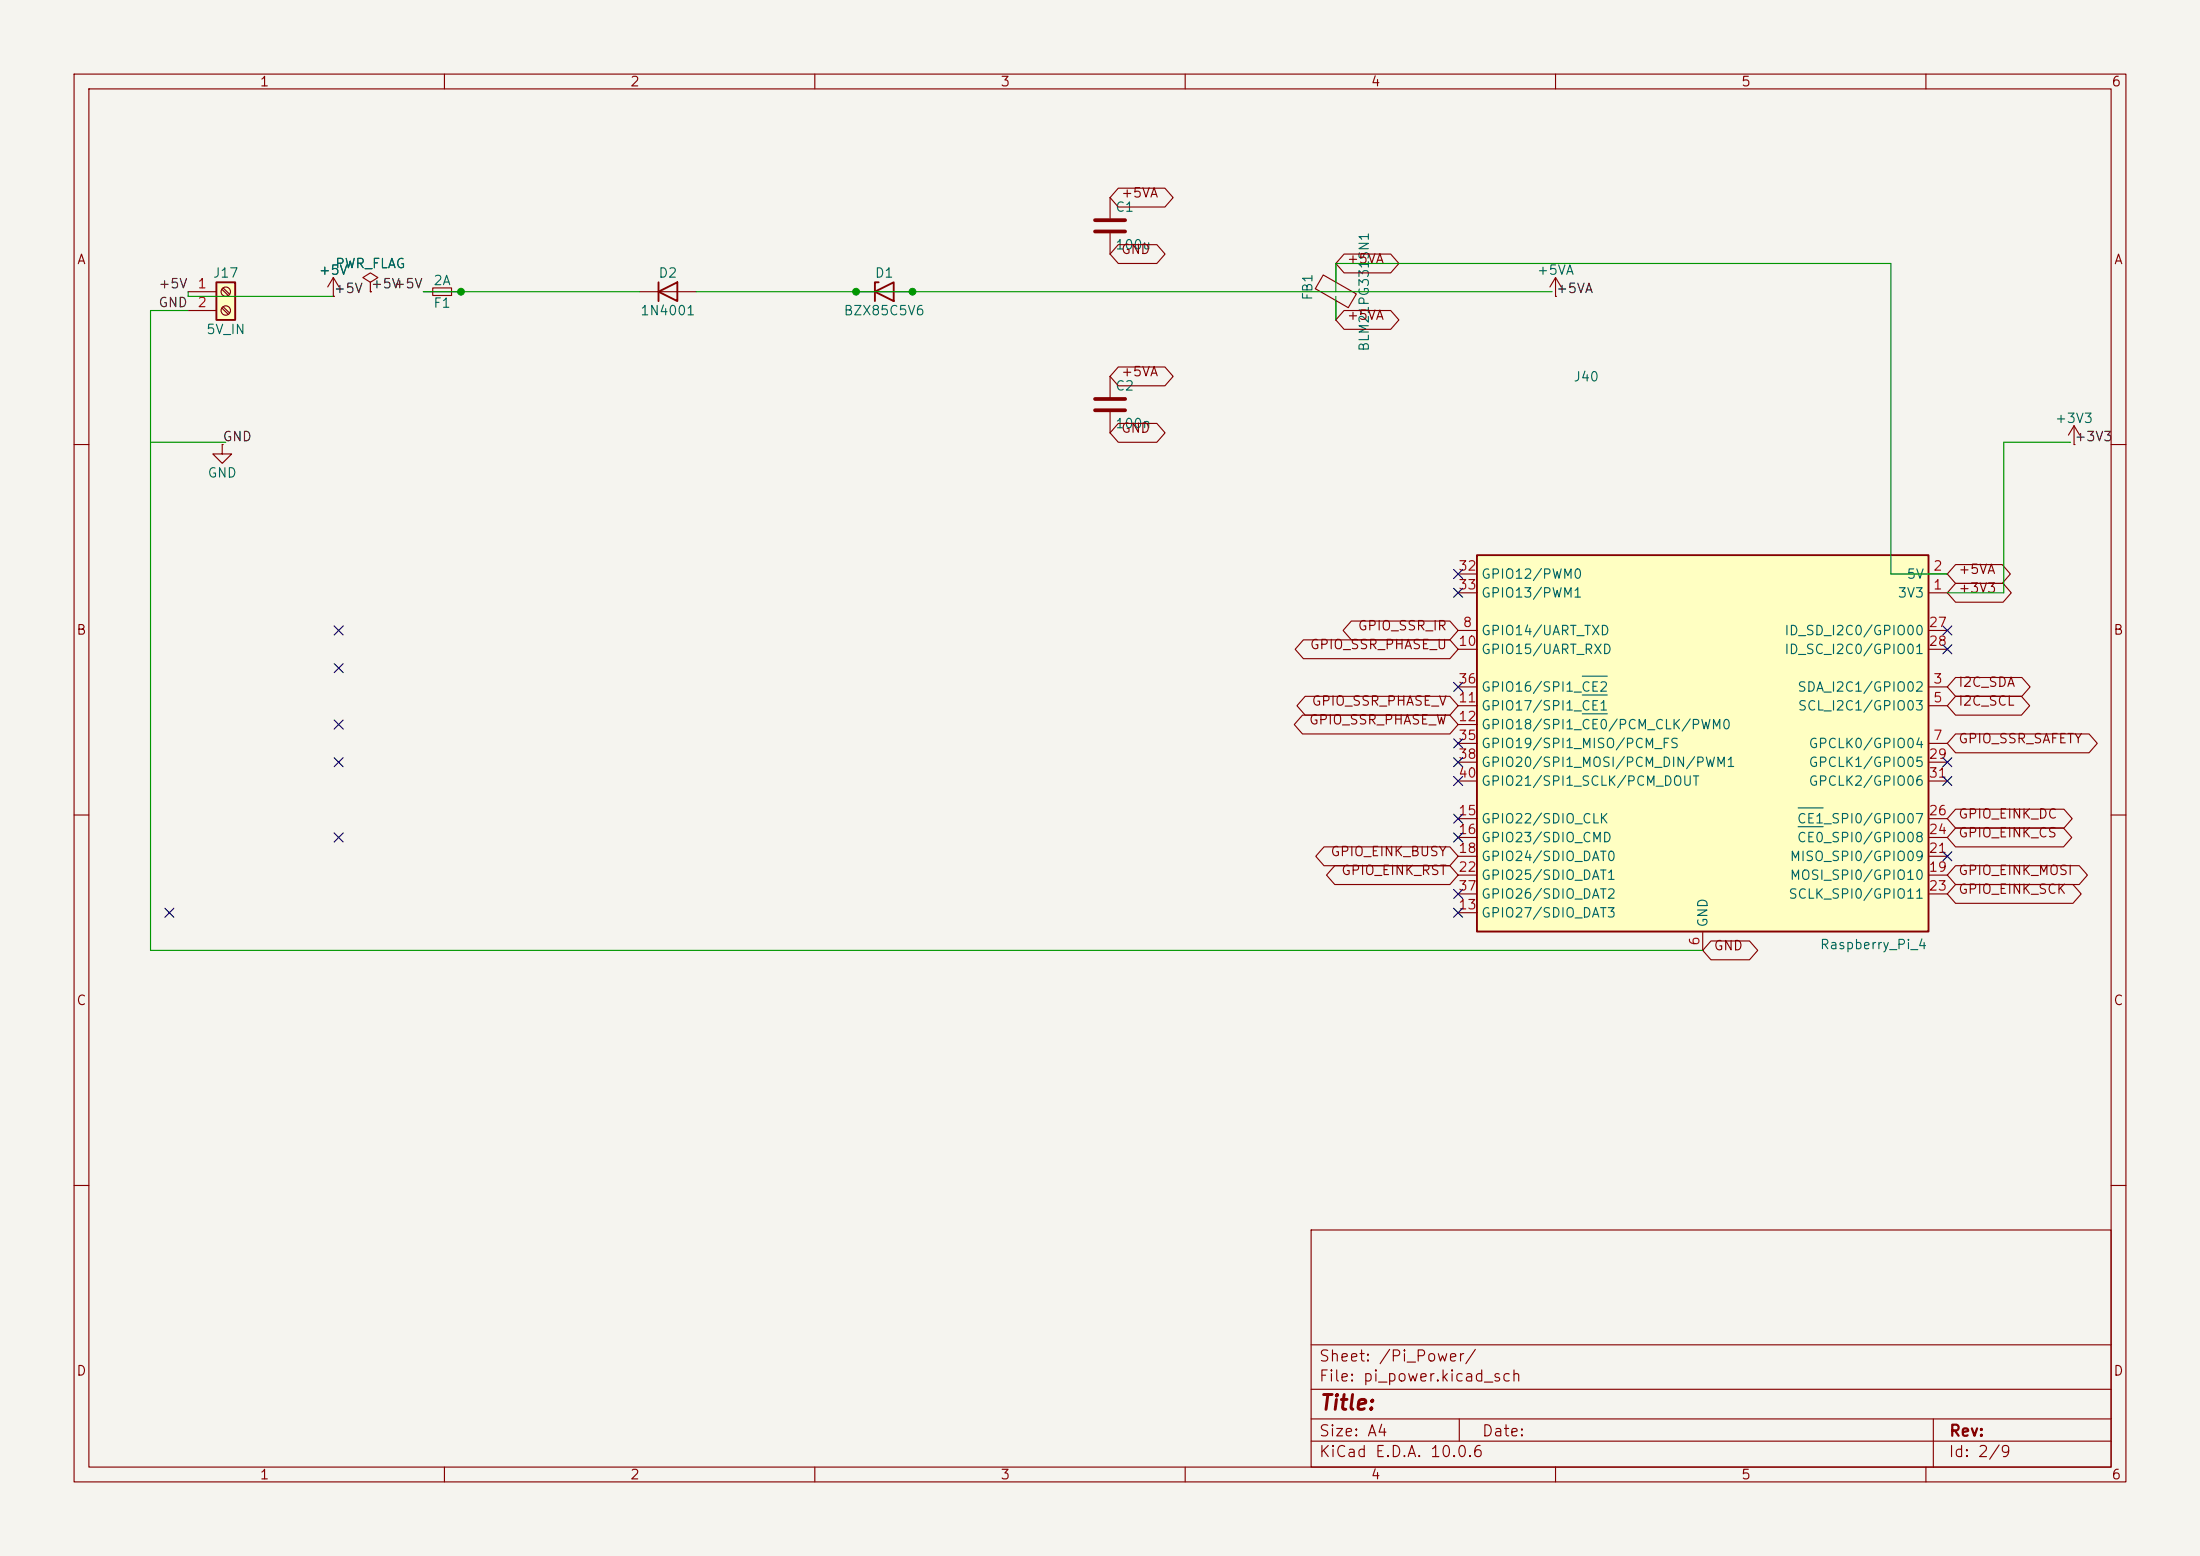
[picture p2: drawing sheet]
<svg xmlns="http://www.w3.org/2000/svg" width="297mm" height="210mm" viewBox="0 0 297 210" stroke-linecap="round" stroke-linejoin="round" font-family="sans-serif">
<path d="M0 0h297v210h-297z" fill="#f5f4ef" stroke="#f5f4ef" stroke-width=".14"/>
<g fill="none" stroke="#840000" stroke-width=".15">
<path d="M10 10h277v190h-277zM12 12h273v186h-273zM60 10v2M110 10v2M160 10v2M210 10v2M260 10v2M45 37.5l-.8 1.2M45 37.5l.8 1.2M45 37.5v2.5M115.6 39.4h7.6M149.9 26.7v2.8"/>
<path d="M149.9 31.5v2.8M45 40h.1M10 60h2M30 60v1.3h1.3l-1.3 1.2-1.3-1.2h1.3M30 60h.1M285 60h2M10 110h2M285 110h2M10 160h2M177 166h108v32h-108zM285 160h2M60 198v2"/>
<path d="M110 198v2M160 198v2M177 194.5h108M177 191.5h108M177 187.5h108M177 181.5h108M197 191.5v3M210 198v2M260 198v2M261 191.5v6.5"/>
</g>
<path d="M147.8 29.7h4.1M147.8 31.2h4.1" fill="none" stroke="#840000" stroke-width=".51"/>
<path d="M118.1 39.4l2.5-1.3v2.5zM118.6 38.1h-.5v2.5" fill="none" stroke="#840000" stroke-width=".25"/>
<path d="M29.2 38.1h2.5v5.1h-2.5z" fill="#ffffc2"/>
<path d="M29.2 38.1h2.5v5.1h-2.5zM88.9 39.4l2.5-1.3v2.5zM88.9 38.1v2.5" fill="none" stroke="#840000" stroke-width=".25"/>
<g fill="none" stroke="#840000" stroke-width=".15">
<path d="M25.4 39.4h3.8M29.9 39l.9 .9M30.1 38.9l.9 .8M50 38.1l1-.6-1-.7-1 .7 1 .6v1.3M50 39.4h.1M57.1 39.4h5.1M58.4 38.9h2.6v1h-2.6zM86.4 39.4h7.6M25.4 41.9h3.8M29.9 41.6l.9 .8M30.1 41.4l.9 .8M149.9 50.8v2.8"/>
<path d="M149.9 55.6v2.8"/>
<circle cx="30.5" cy="39.4" r=".63"/>
<circle cx="30.5" cy="41.9" r=".63"/>
</g>
<path d="M147.8 53.8h4.1M147.8 55.4h4.1" fill="none" stroke="#840000" stroke-width=".51"/>
<path d="M199.4 74.9h60.9v50.8h-60.9z" fill="#ffffc2"/>
<path d="M199.4 74.9h60.9v50.8h-60.9z" fill="none" stroke="#840000" stroke-width=".25"/>
<g fill="none" stroke="#840000" stroke-width=".15">
<path d="M50 39.4h.1M151 25.4h6.3l1.1 1.3-1.1 1.2h-6.3l-1.1-1.2zM151 33h5.2l1.1 1.3-1.1 1.3h-5.2l-1.1-1.3zM178.6 37.1l4.5 2.6-1.1 1.8-4.4-2.5zM180.3 35.6v2.5M181.5 34.3h6.2l1.2 1.3-1.2 1.2h-6.2l-1.2-1.2zM210 37.5l-.8 1.2M210 37.5l.8 1.2M210 37.5v2.5M45 40h.1M151 49.5h6.3l1.1 1.3-1.1 1.3h-6.3l-1.1-1.3zM151 57.1h5.2l1.1 1.3-1.1 1.3h-5.2l-1.1-1.3z"/>
<path d="M180.3 40.6v2.6M181.5 41.9h6.2l1.2 1.3-1.2 1.3h-6.2l-1.2-1.3zM210 40h.1M280 57.5l-.8 1.2M280 57.5l.8 1.2M280 57.5v2.5M196.8 77.5h2.6M260.3 77.5h2.6M264 76.2h6.3l1.1 1.3-1.1 1.2h-6.3l-1.1-1.2zM264 78.7h6.4l1.1 1.3-1.1 1.3h-6.4l-1.1-1.3zM280 60h.1M175.8 96.5h19.9l1.1 1.3-1.1 1.3h-19.9l-1.1-1.3z"/>
<path d="M176 86.4h19.7l1.1 1.2-1.1 1.3h-19.7l-1.2-1.3zM176.2 94h19.5l1.1 1.3-1.1 1.2h-19.5l-1.1-1.2zM182.4 83.8h13.3l1.1 1.3-1.1 1.3h-13.3l-1.1-1.3zM196.8 80h2.6M196.8 92.7h2.6M196.8 95.3h2.6M196.8 85.1h2.6M196.8 87.6h2.6M196.8 97.8h2.6M260.3 80h2.6M260.3 92.7h2.6M260.3 95.3h2.6"/>
<path d="M260.3 85.1h2.6M260.3 87.6h2.6M264 99.1h18l1.1 1.2-1.1 1.3h-18l-1.1-1.3zM264 94h8.9l1.1 1.3-1.1 1.2h-8.9l-1.1-1.2zM264 91.4h9l1.1 1.3-1.1 1.3h-9l-1.1-1.3zM178.7 114.3h17l1.1 1.3-1.1 1.2h-17l-1.1-1.2zM180.2 116.8h15.5l1.1 1.3-1.1 1.3h-15.5l-1.1-1.3zM196.8 100.3h2.6M196.8 110.5h2.6M196.8 113h2.6M196.8 115.6h2.6M196.8 118.1h2.6"/>
<path d="M196.8 102.9h2.6M196.8 105.4h2.6M260.3 100.3h2.6M260.3 110.5h2.6M260.3 113h2.6M260.3 115.6h2.6M260.3 118.1h2.6M260.3 102.9h2.6M260.3 105.4h2.6M264 116.8h16.7l1.1 1.3-1.1 1.3h-16.7l-1.1-1.3zM264 119.4h15.8l1.2 1.3-1.2 1.2h-15.8l-1.1-1.2zM264 111.8h14.6l1.1 1.2-1.1 1.3h-14.6l-1.1-1.3z"/>
<path d="M264 109.2h14.6l1.2 1.3-1.2 1.3h-14.6l-1.1-1.3zM196.8 123.2h2.6M196.8 120.7h2.6M229.9 125.7v2.6M231 127h5.2l1.1 1.3-1.1 1.2h-5.2l-1.1-1.2zM260.3 120.7h2.6"/>
</g>
<path d="M213.6 93.8h3.4M213.6 96.3h3.4M213.6 91.3h3.4M242.8 111.6h3.3M242.8 109h3.3" fill="none" stroke="#006464" stroke-width=".15"/>
<path d="M25.4 39.4v.6h19.6M57.1 39.4h29.3M94 39.4h115.5M180.3 39.4v-3.8h75v41.9h7.6M20.3 59.7h10.2M25.4 41.9h-5.1v86.4h209.6M180.3 40v3.2M279.4 59.7h.1M279.4 59.7h-8.9v20.3h-7.6" fill="none" stroke="#009600" stroke-width=".15"/>
<g fill="none" stroke="#000084" stroke-width=".15">
<path d="M196.2 76.9l1.3 1.2M196.2 79.4l1.3 1.2M197.5 76.9l-1.3 1.2M197.5 79.4l-1.3 1.2M45.1 89.6l1.2 1.2M45.1 97.2l1.2 1.2M45.1 84.5l1.2 1.2M46.3 89.6l-1.2 1.2M46.3 97.2l-1.2 1.2M46.3 84.5l-1.2 1.2M196.2 99.7l1.3 1.2M196.2 92.1l1.3 1.2"/>
<path d="M197.5 99.7l-1.3 1.2M197.5 92.1l-1.3 1.2M262.3 87l1.2 1.2M262.3 84.5l1.2 1.2M263.5 87l-1.2 1.2M263.5 84.5l-1.2 1.2M45.1 102.3l1.2 1.2M45.1 112.4l1.2 1.2M46.3 102.3l-1.2 1.2M46.3 112.4l-1.2 1.2M196.2 109.9l1.3 1.2M196.2 112.4l1.3 1.2"/>
<path d="M196.2 102.3l1.3 1.2M196.2 104.8l1.3 1.2M197.5 109.9l-1.3 1.2M197.5 112.4l-1.3 1.2M197.5 102.3l-1.3 1.2M197.5 104.8l-1.3 1.2M262.3 104.8l1.2 1.2M262.3 115l1.2 1.2M262.3 102.3l1.2 1.2M263.5 104.8l-1.2 1.2M263.5 115l-1.2 1.2M263.5 102.3l-1.2 1.2"/>
<path d="M22.3 122.6l1.2 1.2M23.5 122.6l-1.2 1.2M196.2 122.6l1.3 1.2M196.2 120l1.3 1.3M197.5 122.6l-1.3 1.2M197.5 120l-1.3 1.3"/>
</g>
<g fill="#009600" stroke="#009600" stroke-width=".14">
<circle cx="62.2" cy="39.4" r=".46"/>
<circle cx="115.6" cy="39.4" r=".46"/>
<circle cx="123.2" cy="39.4" r=".46"/>
</g>
<text font-size="2" fill="#840000" x="178" y="190.8">Title:</text>
<g font-size="1.5" fill="#840000">
<text x="178" y="184.1">Sheet: /Pi_Power/</text>
<text x="178" y="186.8">File: pi_power.kicad_sch</text>
<text x="178" y="197">KiCad E.D.A. 10.0.6</text>
<text x="178" y="194.2">Size: A4</text>
<text x="200" y="194.2">Date:</text>
<text x="263" y="197">Id: 2/9</text>
<text x="263" y="194.2">Rev:</text>
</g>
<g font-size="1.3" fill="#840000">
<text x="35" y="12">1</text>
<text x="85" y="12">2</text>
<text x="135" y="12">3</text>
<text x="185" y="12">4</text>
<text x="235" y="12">5</text>
<text x="285" y="12">6</text>
<text x="151.3" y="27">+5VA</text>
<text x="10.3" y="36">A</text>
<text x="151.3" y="34.6">GND</text>
<text x="181.7" y="35.9">+5VA</text>
<text x="285.3" y="36">A</text>
<text x="181.7" y="43.5">+5VA</text>
<text x="151.3" y="51.1">+5VA</text>
<text x="151.3" y="58.7">GND</text>
<text x="264.3" y="77.8">+5VA</text>
<text x="264.3" y="80.3">+3V3</text>
<text x="10.2" y="86">B</text>
<text x="176.7" y="87.9">GPIO_SSR_PHASE_U</text>
<text x="183.2" y="85.4">GPIO_SSR_IR</text>
<text x="285.2" y="86">B</text>
<text x="177" y="95.6">GPIO_SSR_PHASE_V</text>
<text x="264.3" y="95.6">I2C_SCL</text>
<text x="264.3" y="93">I2C_SDA</text>
<text x="176.6" y="98.1">GPIO_SSR_PHASE_W</text>
<text x="264.3" y="100.6">GPIO_SSR_SAFETY</text>
<text x="264.3" y="113.3">GPIO_EINK_CS</text>
<text x="264.3" y="110.8">GPIO_EINK_DC</text>
<text x="179.5" y="115.9">GPIO_EINK_BUSY</text>
<text x="181" y="118.4">GPIO_EINK_RST</text>
<text x="264.3" y="118.4">GPIO_EINK_MOSI</text>
<text x="264.3" y="121">GPIO_EINK_SCK</text>
<text x="231.3" y="128.6">GND</text>
<text x="10.2" y="136">C</text>
<text x="285.2" y="136">C</text>
<text x="10.2" y="186">D</text>
<text x="285.2" y="186">D</text>
<text x="35" y="200">1</text>
<text x="85" y="200">2</text>
<text x="135" y="200">3</text>
<text x="185" y="200">4</text>
<text x="235" y="200">5</text>
<text x="285" y="200">6</text>
</g>
<g font-size="1.3" fill="#006464">
<text x="150.5" y="28.9">C1</text>
<text x="150.5" y="34">100u</text>
<text x="28.7" y="37.8">J17</text>
<text x="42.9" y="37.4">+5V</text>
<text x="45.2" y="36.5">PWR_FLAG</text>
<text x="58.4" y="41.9">F1</text>
<text x="58.4" y="38.8">2A</text>
<text x="88.8" y="37.8">D2</text>
<text x="118" y="37.8">D1</text>
<text x="177.5" y="40.6" transform="rotate(-90 177.5 40.6)">FB1</text>
<text x="207.4" y="37.4">+5VA</text>
<text x="27.8" y="45.4">5V_IN</text>
<text x="86.4" y="42.9">1N4001</text>
<text x="113.8" y="42.9">BZX85C5V6</text>
<text x="185.1" y="47.5" transform="rotate(-90 185.1 47.5)">BLM21PG331SN1</text>
<text x="150.5" y="53">C2</text>
<text x="212.3" y="51.8">J40</text>
<text x="150.5" y="58.1">100n</text>
<text x="277.3" y="57.4">+3V3</text>
<text x="27.9" y="64.8">GND</text>
<text x="199.9" y="78.4">GPIO12/PWM0</text>
<text x="199.9" y="81">GPIO13/PWM1</text>
<text x="256.1" y="81">3V3</text>
<text x="257.3" y="78.4">5V</text>
<text x="199.9" y="86.1">GPIO14/UART_TXD</text>
<text x="199.9" y="88.6">GPIO15/UART_RXD</text>
<text x="240.8" y="86.1">ID_SD_I2C0/GPIO00</text>
<text x="240.8" y="88.6">ID_SC_I2C0/GPIO01</text>
<text x="199.9" y="93.7">GPIO16/SPI1_CE2</text>
<text x="242.6" y="93.7">SDA_I2C1/GPIO02</text>
<text x="199.9" y="96.2">GPIO17/SPI1_CE1</text>
<text x="199.9" y="98.8">GPIO18/SPI1_CE0/PCM_CLK/PWM0</text>
<text x="199.9" y="101.3">GPIO19/SPI1_MISO/PCM_FS</text>
<text x="242.6" y="96.2">SCL_I2C1/GPIO03</text>
<text x="244.1" y="101.3">GPCLK0/GPIO04</text>
<text x="199.9" y="103.8">GPIO20/SPI1_MOSI/PCM_DIN/PWM1</text>
<text x="199.9" y="106.4">GPIO21/SPI1_SCLK/PCM_DOUT</text>
<text x="244.1" y="103.8">GPCLK1/GPIO05</text>
<text x="244.1" y="106.4">GPCLK2/GPIO06</text>
<text x="199.9" y="111.5">GPIO22/SDIO_CLK</text>
<text x="199.9" y="114">GPIO23/SDIO_CMD</text>
<text x="242.5" y="114">CE0_SPI0/GPIO08</text>
<text x="242.5" y="111.5">CE1_SPI0/GPIO07</text>
<text x="199.9" y="116.5">GPIO24/SDIO_DAT0</text>
<text x="199.9" y="119.1">GPIO25/SDIO_DAT1</text>
<text x="241.5" y="119.1">MOSI_SPI0/GPIO10</text>
<text x="241.5" y="116.5">MISO_SPI0/GPIO09</text>
<text x="199.9" y="124.2">GPIO27/SDIO_DAT3</text>
<text x="199.9" y="121.6">GPIO26/SDIO_DAT2</text>
<text x="230.8" y="125.2" transform="rotate(-90 230.8 125.2)">GND</text>
<text x="241.4" y="121.6">SCLK_SPI0/GPIO11</text>
<text x="245.6" y="128.4">Raspberry_Pi_4</text>
</g>
<g font-size="1.3" fill="#0f0f0f">
<text x="21.3" y="39.2">+5V</text>
<text x="21.3" y="41.8">GND</text>
<text x="45" y="39.9">+5V</text>
<text x="50" y="39.2">+5V</text>
<text x="53.1" y="39.2">+5V</text>
<text x="210" y="39.9">+5VA</text>
<text x="30" y="59.9">GND</text>
<text x="280" y="59.9">+3V3</text>
</g>
<g font-size="1.3" fill="#a90000">
<text x="26.6" y="39.2">1</text>
<text x="26.6" y="41.8">2</text>
<text x="196.8" y="77.3">32</text>
<text x="260.9" y="77.3">2</text>
<text x="196.8" y="79.9">33</text>
<text x="260.9" y="79.9">1</text>
<text x="196.8" y="87.5">10</text>
<text x="197.4" y="85">8</text>
<text x="260.3" y="85">27</text>
<text x="260.3" y="87.5">28</text>
<text x="196.8" y="95.1">11</text>
<text x="196.8" y="92.6">36</text>
<text x="260.9" y="92.6">3</text>
<text x="260.9" y="95.1">5</text>
<text x="196.8" y="97.7">12</text>
<text x="196.8" y="100.2">35</text>
<text x="260.9" y="100.2">7</text>
<text x="196.8" y="102.7">38</text>
<text x="196.8" y="105.3">40</text>
<text x="260.3" y="102.7">29</text>
<text x="260.3" y="105.3">31</text>
<text x="196.8" y="110.4">15</text>
<text x="196.8" y="112.9">16</text>
<text x="260.3" y="112.9">24</text>
<text x="260.3" y="110.4">26</text>
<text x="196.8" y="115.4">18</text>
<text x="196.8" y="118">22</text>
<text x="260.3" y="118">19</text>
<text x="260.3" y="115.4">21</text>
<text x="196.8" y="123.1">13</text>
<text x="196.8" y="120.5">37</text>
<text x="260.3" y="120.5">23</text>
<text x="229.7" y="127.7" transform="rotate(-90 229.7 127.7)">6</text>
</g>
</svg>
